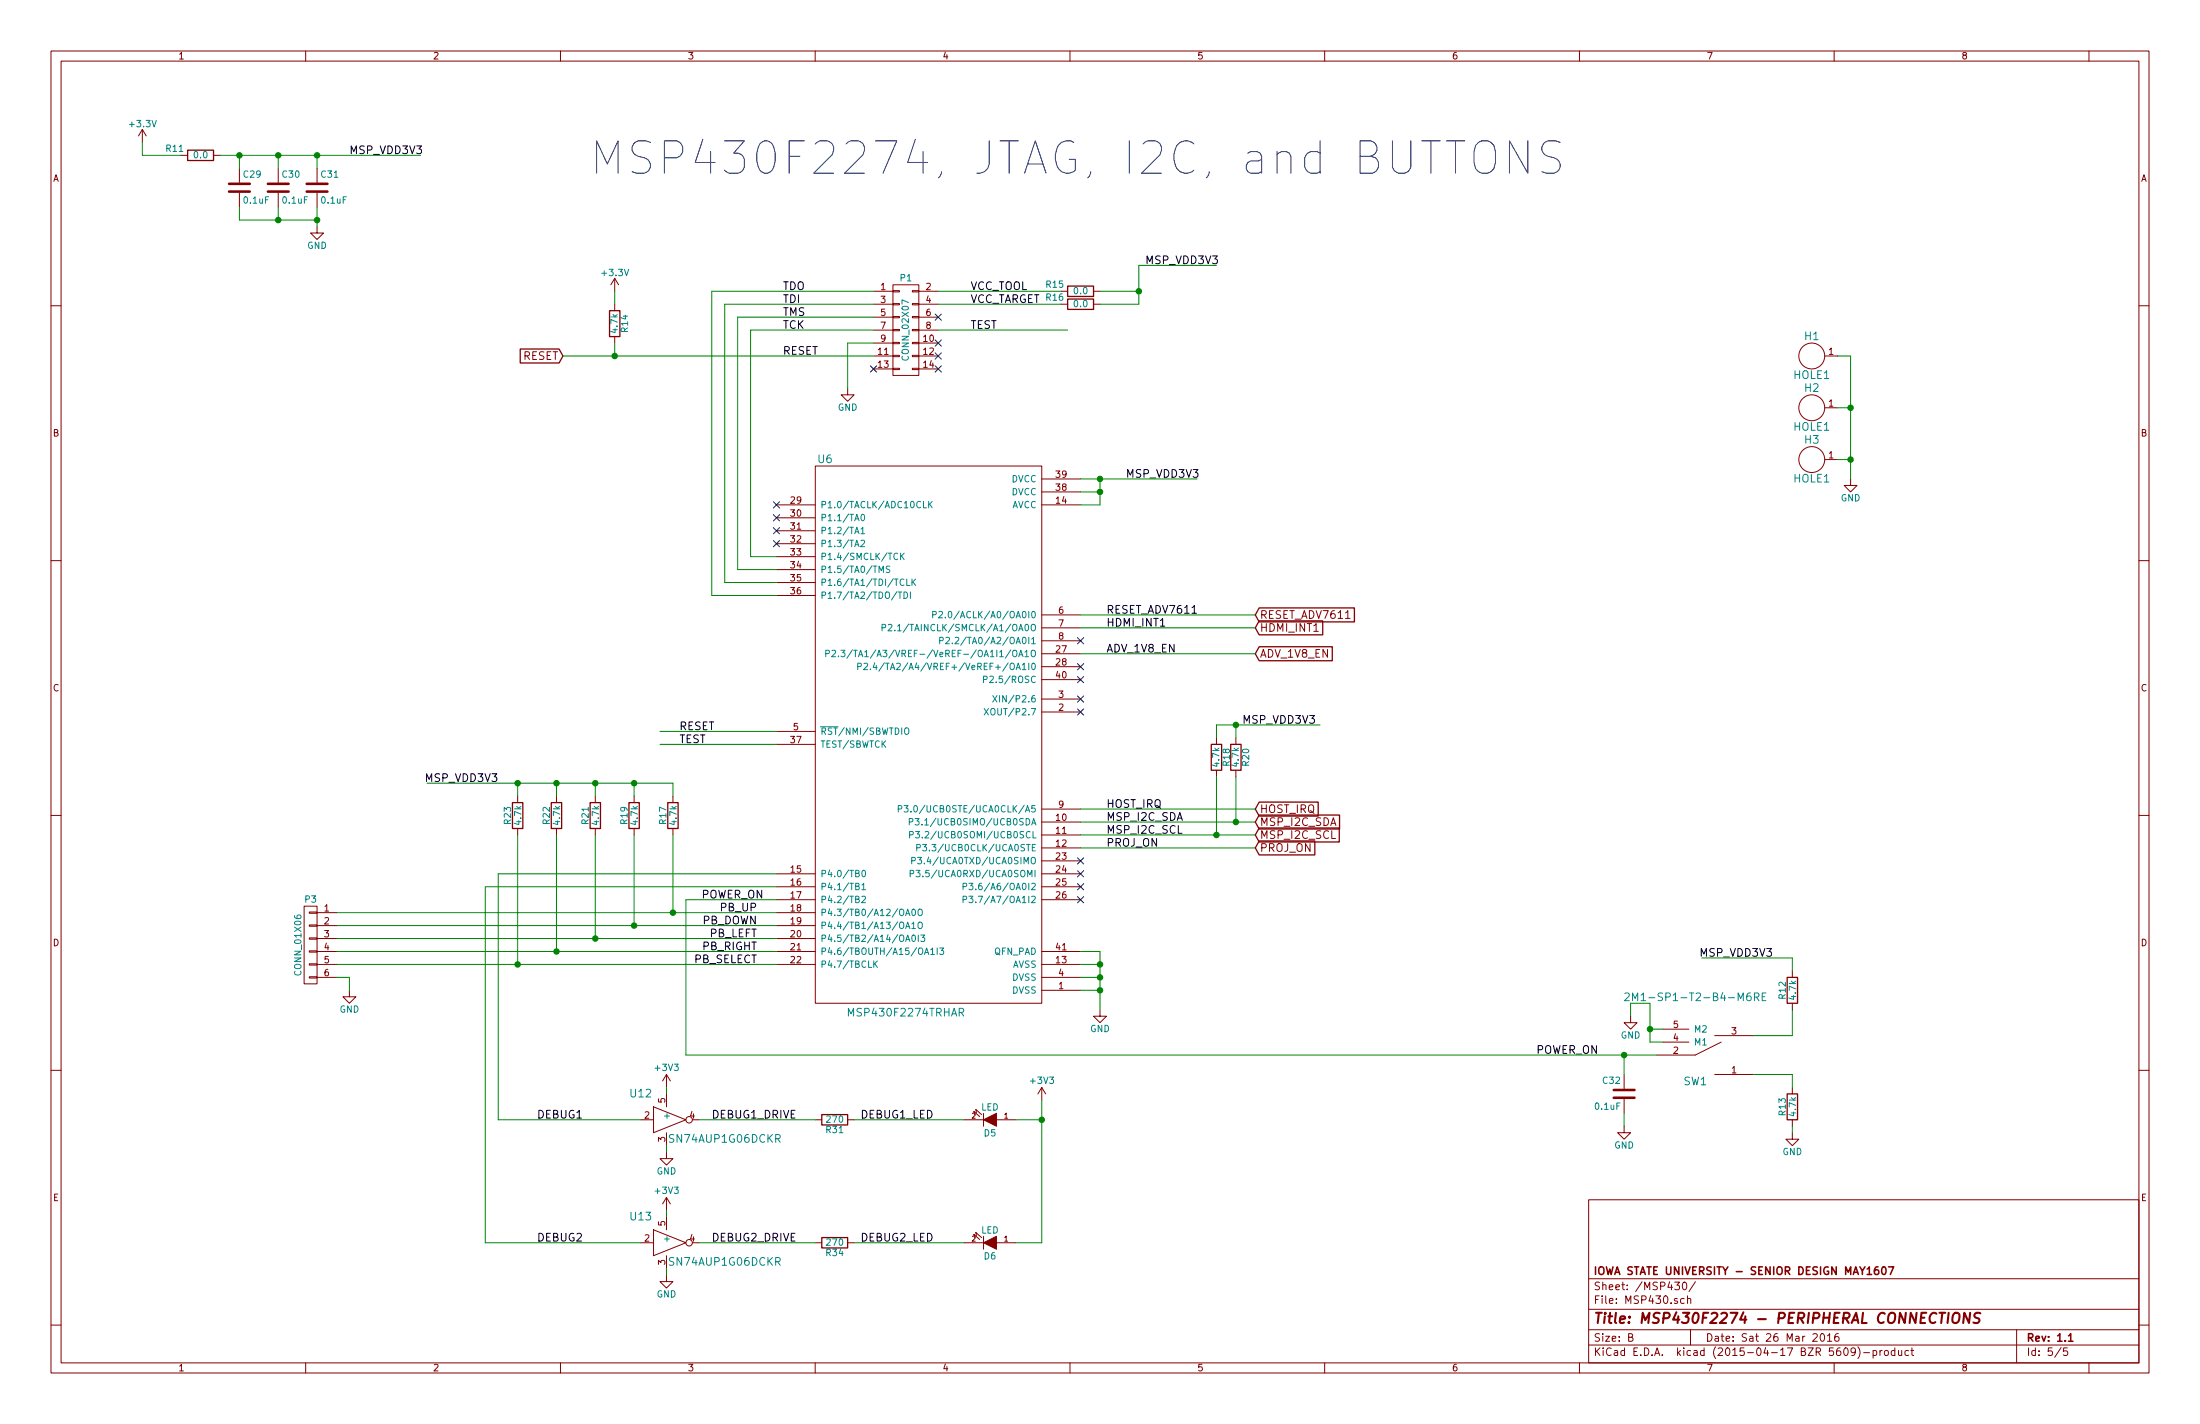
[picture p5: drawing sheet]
EESchema Schematic File Version 2
LIBS:power
LIBS:device
LIBS:transistors
LIBS:conn
LIBS:linear
LIBS:regul
LIBS:74xx
LIBS:cmos4000
LIBS:adc-dac
LIBS:memory
LIBS:xilinx
LIBS:special
LIBS:microcontrollers
LIBS:dsp
LIBS:microchip
LIBS:analog_switches
LIBS:motorola
LIBS:texas
LIBS:intel
LIBS:audio
LIBS:interface
LIBS:digital-audio
LIBS:philips
LIBS:display
LIBS:cypress
LIBS:siliconi
LIBS:opto
LIBS:atmel
LIBS:contrib
LIBS:valves
LIBS:hdmi
LIBS:ADV7611
LIBS:wolfson
LIBS:usb3_micro_ab
LIBS:usb3_esd_son50-10
LIBS:trs_jack
LIBS:tp
LIBS:ti
LIBS:switch
LIBS:supply
LIBS:silabs
LIBS:sharebrained
LIBS:sd
LIBS:samtec
LIBS:rf_lna
LIBS:regulator
LIBS:r_sense
LIBS:passive
LIBS:osc
LIBS:on_semi
LIBS:on_cat24c256
LIBS:nxp_micro
LIBS:noritake
LIBS:newhaven
LIBS:mosfet
LIBS:molex
LIBS:minicircuits
LIBS:microphone
LIBS:ltc
LIBS:lcd_kingtech
LIBS:io_expander
LIBS:hole
LIBS:hirose
LIBS:header
LIBS:hackrf_expansion
LIBS:freescale_mcu
LIBS:fiducial
LIBS:epcos_dcc6c
LIBS:epcos
LIBS:diode
LIBS:ddr2_sdram_sodimm
LIBS:crystal
LIBS:conn_rj
LIBS:conn_rf
LIBS:conn_power
LIBS:ck
LIBS:beaglebone_black
LIBS:battery
LIBS:analog_devices
LIBS:altera
LIBS:74lvc
LIBS:tps2061
LIBS:xtal
LIBS:tpd4S010
LIBS:QTH-030-02-L-DA
LIBS:rpack
LIBS:pwr
LIBS:embedded-microcontrollers
LIBS:msp430f2274
LIBS:logic
LIBS:connectors
LIBS:tps62260
LIBS:HDMI2RGB-cache
EELAYER 25 0
EELAYER END
$Descr B 17000 11000
encoding utf-8
Sheet 5 5
Title "MSP430F2274 - PERIPHERAL CONNECTIONS"
Date "Sat 26 Mar 2016"
Rev "1.1"
Comp "IOWA STATE UNIVERSITY - SENIOR DESIGN MAY1607"
Comment1 ""
Comment2 ""
Comment3 ""
Comment4 ""
$EndDescr
$Comp
L CONN_02X07 P1
U 1 1
P 7000 2550
F 0 "P1" H 7000 2950 50  0000 C CNN
F 1 "CONN_02X07" V 7000 2550 50  0000 C CNN
F 2 "Connect:IDC_Header_Straight_14pins" H 7000 1350 60  0001 C CNN
F 3 "" H 7000 1350 60  0000 C CNN
	1    7000 2550
	1    0    0    -1  
$EndComp
$Comp
L R R14
U 1 1
P 4750 2500
F 0 "R14" V 4830 2500 50  0000 C CNN
F 1 "4.7k" V 4750 2500 50  0000 C CNN
F 2 "Resistors_SMD:R_0402" V 4680 2500 30  0001 C CNN
F 3 "" H 4750 2500 30  0000 C CNN
F 4 "ERJ-2GEJ472X" H 4750 2500 60  0001 C CNN "Part #"
F 5 "0.1" H 4750 2500 60  0001 C CNN "Cost"
F 6 "http://www.digikey.com/product-detail/en/panasonic-electronic-components/ERJ-2GEJ472X/P4.7KJCT-ND/147025" H 4750 2500 60  0001 C CNN "Link"
F 7 "Digikey" H 4750 2500 60  0001 C CNN "Supplier"
	1    4750 2500
	1    0    0    -1  
$EndComp
Text GLabel 4350 2750 0    60   Input ~ 0
RESET
$Comp
L +3.3V #PWR045
U 1 1
P 4750 2250
F 0 "#PWR045" H 4750 2100 50  0001 C CNN
F 1 "+3.3V" H 4750 2390 50  0000 C CNN
F 2 "" H 4750 2250 60  0000 C CNN
F 3 "" H 4750 2250 60  0000 C CNN
	1    4750 2250
	1    0    0    -1  
$EndComp
Text Label 6050 2750 0    60   ~ 0
RESET
Text Label 6050 2250 0    60   ~ 0
TDO
Text Label 6050 2350 0    60   ~ 0
TDI
Text Label 6050 2450 0    60   ~ 0
TMS
Text Label 6050 2550 0    60   ~ 0
TCK
$Comp
L R R15
U 1 1
P 8350 2250
F 0 "R15" V 8300 2050 50  0000 C CNN
F 1 "0.0" V 8350 2250 50  0000 C CNN
F 2 "Resistors_SMD:R_0402" V 8280 2250 30  0001 C CNN
F 3 "" H 8350 2250 30  0000 C CNN
F 4 "CRCW06030000Z0EA" H 8350 2250 60  0001 C CNN "Part #"
F 5 "0.1" H 8350 2250 60  0001 C CNN "Cost"
F 6 "http://www.mouser.com/ProductDetail/Vishay-Dale/CRCW06030000Z0EA/?qs=sGAEpiMZZMu61qfTUdNhG2TmlP6XIPVRieH8x37lMMI%3d" H 8350 2250 60  0001 C CNN "Link"
F 7 "Mouser" H 8350 2250 60  0001 C CNN "Supplier"
	1    8350 2250
	0    1    1    0   
$EndComp
$Comp
L R R16
U 1 1
P 8350 2350
F 0 "R16" V 8300 2150 50  0000 C CNN
F 1 "0.0" V 8350 2350 50  0000 C CNN
F 2 "Resistors_SMD:R_0402" V 8280 2350 30  0001 C CNN
F 3 "" H 8350 2350 30  0000 C CNN
F 4 "CRCW06030000Z0EA" H 8350 2350 60  0001 C CNN "Part #"
F 5 "0.1" H 8350 2350 60  0001 C CNN "Cost"
F 6 "http://www.mouser.com/ProductDetail/Vishay-Dale/CRCW06030000Z0EA/?qs=sGAEpiMZZMu61qfTUdNhG2TmlP6XIPVRieH8x37lMMI%3d" H 8350 2350 60  0001 C CNN "Link"
F 7 "Mouser" H 8350 2350 60  0001 C CNN "Supplier"
	1    8350 2350
	0    1    1    0   
$EndComp
Text Label 7500 2250 0    60   ~ 0
VCC_TOOL
Text Label 7500 2350 0    60   ~ 0
VCC_TARGET
Text Label 7500 2550 0    60   ~ 0
TEST
NoConn ~ 6750 2850
NoConn ~ 7250 2850
NoConn ~ 7250 2750
NoConn ~ 7250 2450
NoConn ~ 7250 2650
$Comp
L GND #PWR046
U 1 1
P 6550 3000
F 0 "#PWR046" H 6550 2750 50  0001 C CNN
F 1 "GND" H 6550 2850 50  0000 C CNN
F 2 "" H 6550 3000 60  0000 C CNN
F 3 "" H 6550 3000 60  0000 C CNN
	1    6550 3000
	1    0    0    -1  
$EndComp
Text GLabel 9700 6350 2    60   Input ~ 0
MSP_I2C_SDA
Text GLabel 9700 6450 2    60   Input ~ 0
MSP_I2C_SCL
Text GLabel 9700 4750 2    60   Input ~ 0
RESET_ADV7611
Text GLabel 9700 4850 2    60   Input ~ 0
HDMI_INT1
Text GLabel 9700 5050 2    60   Input ~ 0
ADV_1V8_EN
Text GLabel 9700 6250 2    60   Input ~ 0
HOST_IRQ
Text GLabel 9700 6550 2    60   Input ~ 0
PROJ_ON
$Comp
L MSP430F2274TRHAR U6
U 1 1
P 6300 3600
F 0 "U6" H 6375 3650 60  0000 C CNN
F 1 "MSP430F2274TRHAR" H 7000 -625 60  0000 C CNN
F 2 "Housings_DFN_QFN:QFN-40-1EP_6x6mm_Pitch0.5mm" H 6300 3600 60  0001 C CNN
F 3 "" H 6300 3600 60  0000 C CNN
F 4 "MSP430F2274TRHAT" H 6300 3600 60  0001 C CNN "Part #"
F 5 "6.48" H 6300 3600 60  0001 C CNN "Cost"
F 6 "http://www.mouser.com/ProductDetail/Texas-Instruments/MSP430F2274TRHAT/?qs=sGAEpiMZZMsp%252bcahb6g%252bW2X2XUDb8dT1L0nI2hcddmM%3d" H 6300 3600 60  0001 C CNN "Link"
F 7 "Mouser" H 6300 3600 60  0001 C CNN "Supplier"
	1    6300 3600
	1    0    0    -1  
$EndComp
Text Label 5250 5650 0    60   ~ 0
RESET
Text Label 5250 5750 0    60   ~ 0
TEST
$Comp
L R R20
U 1 1
P 9550 5850
F 0 "R20" V 9630 5850 50  0000 C CNN
F 1 "4.7k" V 9550 5850 50  0000 C CNN
F 2 "Resistors_SMD:R_0402" V 9480 5850 30  0001 C CNN
F 3 "" H 9550 5850 30  0000 C CNN
F 4 "ERJ-2GEJ472X" H 9550 5850 60  0001 C CNN "Part #"
F 5 "0.1" H 9550 5850 60  0001 C CNN "Cost"
F 6 "http://www.digikey.com/product-detail/en/panasonic-electronic-components/ERJ-2GEJ472X/P4.7KJCT-ND/147025" H 9550 5850 60  0001 C CNN "Link"
F 7 "Digikey" H 9550 5850 60  0001 C CNN "Supplier"
	1    9550 5850
	1    0    0    -1  
$EndComp
$Comp
L R R18
U 1 1
P 9400 5850
F 0 "R18" V 9480 5850 50  0000 C CNN
F 1 "4.7k" V 9400 5850 50  0000 C CNN
F 2 "Resistors_SMD:R_0402" V 9330 5850 30  0001 C CNN
F 3 "" H 9400 5850 30  0000 C CNN
F 4 "ERJ-2GEJ472X" H 9400 5850 60  0001 C CNN "Part #"
F 5 "0.1" H 9400 5850 60  0001 C CNN "Cost"
F 6 "http://www.digikey.com/product-detail/en/panasonic-electronic-components/ERJ-2GEJ472X/P4.7KJCT-ND/147025" H 9400 5850 60  0001 C CNN "Link"
F 7 "Digikey" H 9400 5850 60  0001 C CNN "Supplier"
	1    9400 5850
	1    0    0    -1  
$EndComp
Text Label 8550 6350 0    60   ~ 0
MSP_I2C_SDA
Text Label 8550 6450 0    60   ~ 0
MSP_I2C_SCL
Text Label 8550 4750 0    60   ~ 0
RESET_ADV7611
Text Label 8550 4850 0    60   ~ 0
HDMI_INT1
Text Label 8550 5050 0    60   ~ 0
ADV_1V8_EN
$Comp
L GND #PWR047
U 1 1
P 8500 7800
F 0 "#PWR047" H 8500 7550 50  0001 C CNN
F 1 "GND" H 8500 7650 50  0000 C CNN
F 2 "" H 8500 7800 60  0000 C CNN
F 3 "" H 8500 7800 60  0000 C CNN
	1    8500 7800
	1    0    0    -1  
$EndComp
$Comp
L +3.3V #PWR048
U 1 1
P 1100 1100
F 0 "#PWR048" H 1100 950 50  0001 C CNN
F 1 "+3.3V" H 1100 1240 50  0000 C CNN
F 2 "" H 1100 1100 60  0000 C CNN
F 3 "" H 1100 1100 60  0000 C CNN
	1    1100 1100
	1    0    0    -1  
$EndComp
$Comp
L C C29
U 1 1
P 1850 1450
F 0 "C29" H 1875 1550 50  0000 L CNN
F 1 "0.1uF" H 1875 1350 50  0000 L CNN
F 2 "Capacitors_SMD:C_0402" H 1888 1300 30  0001 C CNN
F 3 "" H 1850 1450 60  0000 C CNN
F 4 "0402YD104KAT2A" H 1850 1450 60  0001 C CNN "Part #"
F 5 "0.1" H 1850 1450 60  0001 C CNN "Cost"
F 6 "http://www.mouser.com/ProductDetail/AVX/0402YD104KAT2A/?qs=sGAEpiMZZMs0AnBnWHyRQOGP6fEKn1FCc5icYNsTrcI%3d" H 1850 1450 60  0001 C CNN "Link"
F 7 "Mouser" H 1850 1450 60  0001 C CNN "Supplier"
	1    1850 1450
	1    0    0    -1  
$EndComp
$Comp
L C C30
U 1 1
P 2150 1450
F 0 "C30" H 2175 1550 50  0000 L CNN
F 1 "0.1uF" H 2175 1350 50  0000 L CNN
F 2 "Capacitors_SMD:C_0402" H 2188 1300 30  0001 C CNN
F 3 "" H 2150 1450 60  0000 C CNN
F 4 "0402YD104KAT2A" H 2150 1450 60  0001 C CNN "Part #"
F 5 "0.1" H 2150 1450 60  0001 C CNN "Cost"
F 6 "http://www.mouser.com/ProductDetail/AVX/0402YD104KAT2A/?qs=sGAEpiMZZMs0AnBnWHyRQOGP6fEKn1FCc5icYNsTrcI%3d" H 2150 1450 60  0001 C CNN "Link"
F 7 "Mouser" H 2150 1450 60  0001 C CNN "Supplier"
	1    2150 1450
	1    0    0    -1  
$EndComp
$Comp
L C C31
U 1 1
P 2450 1450
F 0 "C31" H 2475 1550 50  0000 L CNN
F 1 "0.1uF" H 2475 1350 50  0000 L CNN
F 2 "Capacitors_SMD:C_0402" H 2488 1300 30  0001 C CNN
F 3 "" H 2450 1450 60  0000 C CNN
F 4 "0402YD104KAT2A" H 2450 1450 60  0001 C CNN "Part #"
F 5 "0.1" H 2450 1450 60  0001 C CNN "Cost"
F 6 "http://www.mouser.com/ProductDetail/AVX/0402YD104KAT2A/?qs=sGAEpiMZZMs0AnBnWHyRQOGP6fEKn1FCc5icYNsTrcI%3d" H 2450 1450 60  0001 C CNN "Link"
F 7 "Mouser" H 2450 1450 60  0001 C CNN "Supplier"
	1    2450 1450
	1    0    0    -1  
$EndComp
$Comp
L R R11
U 1 1
P 1550 1200
F 0 "R11" V 1500 1000 50  0000 C CNN
F 1 "0.0" V 1550 1200 50  0000 C CNN
F 2 "Resistors_SMD:R_0402" V 1480 1200 30  0001 C CNN
F 3 "" H 1550 1200 30  0000 C CNN
F 4 "CRCW06030000Z0EA" H 1550 1200 60  0001 C CNN "Part #"
F 5 "0.1" H 1550 1200 60  0001 C CNN "Cost"
F 6 "http://www.mouser.com/ProductDetail/Vishay-Dale/CRCW06030000Z0EA/?qs=sGAEpiMZZMu61qfTUdNhG2TmlP6XIPVRieH8x37lMMI%3d" H 1550 1200 60  0001 C CNN "Link"
F 7 "Mouser" H 1550 1200 60  0001 C CNN "Supplier"
	1    1550 1200
	0    1    1    0   
$EndComp
$Comp
L GND #PWR049
U 1 1
P 2450 1750
F 0 "#PWR049" H 2450 1500 50  0001 C CNN
F 1 "GND" H 2450 1600 50  0000 C CNN
F 2 "" H 2450 1750 60  0000 C CNN
F 3 "" H 2450 1750 60  0000 C CNN
	1    2450 1750
	1    0    0    -1  
$EndComp
Text Label 2700 1200 0    60   ~ 0
MSP_VDD3V3
Text Label 8850 2050 0    60   ~ 0
MSP_VDD3V3
Text Label 8700 3700 0    60   ~ 0
MSP_VDD3V3
$Comp
L R R17
U 1 1
P 5200 6300
F 0 "R17" V 5280 6300 50  0000 C CNN
F 1 "4.7k" V 5200 6300 50  0000 C CNN
F 2 "Resistors_SMD:R_0402" V 5130 6300 30  0001 C CNN
F 3 "" H 5200 6300 30  0000 C CNN
F 4 "ERJ-2GEJ472X" H 5200 6300 60  0001 C CNN "Part #"
F 5 "0.1" H 5200 6300 60  0001 C CNN "Cost"
F 6 "http://www.digikey.com/product-detail/en/panasonic-electronic-components/ERJ-2GEJ472X/P4.7KJCT-ND/147025" H 5200 6300 60  0001 C CNN "Link"
F 7 "Digikey" H 5200 6300 60  0001 C CNN "Supplier"
	1    5200 6300
	-1   0    0    -1  
$EndComp
$Comp
L R R19
U 1 1
P 4900 6300
F 0 "R19" V 4980 6300 50  0000 C CNN
F 1 "4.7k" V 4900 6300 50  0000 C CNN
F 2 "Resistors_SMD:R_0402" V 4830 6300 30  0001 C CNN
F 3 "" H 4900 6300 30  0000 C CNN
F 4 "ERJ-2GEJ472X" H 4900 6300 60  0001 C CNN "Part #"
F 5 "0.1" H 4900 6300 60  0001 C CNN "Cost"
F 6 "http://www.digikey.com/product-detail/en/panasonic-electronic-components/ERJ-2GEJ472X/P4.7KJCT-ND/147025" H 4900 6300 60  0001 C CNN "Link"
F 7 "Digikey" H 4900 6300 60  0001 C CNN "Supplier"
	1    4900 6300
	-1   0    0    -1  
$EndComp
$Comp
L R R21
U 1 1
P 4600 6300
F 0 "R21" V 4680 6300 50  0000 C CNN
F 1 "4.7k" V 4600 6300 50  0000 C CNN
F 2 "Resistors_SMD:R_0402" V 4530 6300 30  0001 C CNN
F 3 "" H 4600 6300 30  0000 C CNN
F 4 "ERJ-2GEJ472X" H 4600 6300 60  0001 C CNN "Part #"
F 5 "0.1" H 4600 6300 60  0001 C CNN "Cost"
F 6 "http://www.digikey.com/product-detail/en/panasonic-electronic-components/ERJ-2GEJ472X/P4.7KJCT-ND/147025" H 4600 6300 60  0001 C CNN "Link"
F 7 "Digikey" H 4600 6300 60  0001 C CNN "Supplier"
	1    4600 6300
	-1   0    0    -1  
$EndComp
$Comp
L R R23
U 1 1
P 4000 6300
F 0 "R23" V 4080 6300 50  0000 C CNN
F 1 "4.7k" V 4000 6300 50  0000 C CNN
F 2 "Resistors_SMD:R_0402" V 3930 6300 30  0001 C CNN
F 3 "" H 4000 6300 30  0000 C CNN
F 4 "ERJ-2GEJ472X" H 4000 6300 60  0001 C CNN "Part #"
F 5 "0.1" H 4000 6300 60  0001 C CNN "Cost"
F 6 "http://www.digikey.com/product-detail/en/panasonic-electronic-components/ERJ-2GEJ472X/P4.7KJCT-ND/147025" H 4000 6300 60  0001 C CNN "Link"
F 7 "Digikey" H 4000 6300 60  0001 C CNN "Supplier"
	1    4000 6300
	-1   0    0    -1  
$EndComp
$Comp
L R R22
U 1 1
P 4300 6300
F 0 "R22" V 4380 6300 50  0000 C CNN
F 1 "4.7k" V 4300 6300 50  0000 C CNN
F 2 "Resistors_SMD:R_0402" V 4230 6300 30  0001 C CNN
F 3 "" H 4300 6300 30  0000 C CNN
F 4 "ERJ-2GEJ472X" H 4300 6300 60  0001 C CNN "Part #"
F 5 "0.1" H 4300 6300 60  0001 C CNN "Cost"
F 6 "http://www.digikey.com/product-detail/en/panasonic-electronic-components/ERJ-2GEJ472X/P4.7KJCT-ND/147025" H 4300 6300 60  0001 C CNN "Link"
F 7 "Digikey" H 4300 6300 60  0001 C CNN "Supplier"
	1    4300 6300
	-1   0    0    -1  
$EndComp
Text Label 3850 6050 2    60   ~ 0
MSP_VDD3V3
Text Label 5850 7050 2    60   ~ 0
PB_UP
Text Label 5850 7150 2    60   ~ 0
PB_DOWN
Text Label 5850 7250 2    60   ~ 0
PB_LEFT
Text Label 5850 7350 2    60   ~ 0
PB_RIGHT
Text Label 5850 7450 2    60   ~ 0
PB_SELECT
$Comp
L 2M1-SP1-T2-B4-M6RE SW1
U 1 1
P 13250 8150
F 0 "SW1" H 13100 8350 60  0000 C CNN
F 1 "2M1-SP1-T2-B4-M6RE" H 13100 7700 60  0000 C CNN
F 2 "misc:2M1-SP1-T2-B4-M6RE" H 13300 8150 60  0001 C CNN
F 3 "" H 13300 8150 60  0000 C CNN
F 4 "2M1-SP1-T2-B4-M6RE" H 13200 8450 60  0001 C CNN "Part #"
	1    13250 8150
	1    0    0    1   
$EndComp
$Comp
L R R12
U 1 1
P 13850 7650
F 0 "R12" V 13930 7650 50  0000 C CNN
F 1 "4.7k" V 13850 7650 50  0000 C CNN
F 2 "Resistors_SMD:R_0402" V 13780 7650 30  0001 C CNN
F 3 "" H 13850 7650 30  0000 C CNN
F 4 "ERJ-2GEJ472X" H 13850 7650 60  0001 C CNN "Part #"
F 5 "0.1" H 13850 7650 60  0001 C CNN "Cost"
F 6 "http://www.digikey.com/product-detail/en/panasonic-electronic-components/ERJ-2GEJ472X/P4.7KJCT-ND/147025" H 13850 7650 60  0001 C CNN "Link"
F 7 "Digikey" H 13850 7650 60  0001 C CNN "Supplier"
	1    13850 7650
	-1   0    0    -1  
$EndComp
$Comp
L R R13
U 1 1
P 13850 8550
F 0 "R13" V 13930 8550 50  0000 C CNN
F 1 "4.7k" V 13850 8550 50  0000 C CNN
F 2 "Resistors_SMD:R_0402" V 13780 8550 30  0001 C CNN
F 3 "" H 13850 8550 30  0000 C CNN
F 4 "ERJ-2GEJ472X" H 13850 8550 60  0001 C CNN "Part #"
F 5 "0.1" H 13850 8550 60  0001 C CNN "Cost"
F 6 "http://www.digikey.com/product-detail/en/panasonic-electronic-components/ERJ-2GEJ472X/P4.7KJCT-ND/147025" H 13850 8550 60  0001 C CNN "Link"
F 7 "Digikey" H 13850 8550 60  0001 C CNN "Supplier"
	1    13850 8550
	-1   0    0    -1  
$EndComp
$Comp
L C C32
U 1 1
P 12550 8450
F 0 "C32" H 12575 8550 50  0000 L CNN
F 1 "0.1uF" H 12575 8350 50  0000 L CNN
F 2 "Capacitors_SMD:C_0402" H 12588 8300 30  0001 C CNN
F 3 "" H 12550 8450 60  0000 C CNN
F 4 "0402YD104KAT2A" H 12550 8450 60  0001 C CNN "Part #"
F 5 "0.1" H 12550 8450 60  0001 C CNN "Cost"
F 6 "http://www.mouser.com/ProductDetail/AVX/0402YD104KAT2A/?qs=sGAEpiMZZMs0AnBnWHyRQOGP6fEKn1FCc5icYNsTrcI%3d" H 12550 8450 60  0001 C CNN "Link"
F 7 "Mouser" H 12550 8450 60  0001 C CNN "Supplier"
	1    12550 8450
	-1   0    0    -1  
$EndComp
Text Label 12350 8150 2    60   ~ 0
POWER_ON
$Comp
L HOLE1 H1
U 1 1
P 14000 2750
F 0 "H1" H 14000 2900 60  0000 C CNN
F 1 "HOLE1" H 14000 2600 60  0000 C CNN
F 2 "Mounting_Holes:MountingHole_4.3mm_M4_Pad" H 14000 2750 60  0001 C CNN
F 3 "" H 14000 2750 60  0000 C CNN
	1    14000 2750
	1    0    0    -1  
$EndComp
$Comp
L HOLE1 H2
U 1 1
P 14000 3150
F 0 "H2" H 14000 3300 60  0000 C CNN
F 1 "HOLE1" H 14000 3000 60  0000 C CNN
F 2 "Mounting_Holes:MountingHole_4.3mm_M4_Pad" H 14000 3150 60  0001 C CNN
F 3 "" H 14000 3150 60  0000 C CNN
	1    14000 3150
	1    0    0    -1  
$EndComp
$Comp
L HOLE1 H3
U 1 1
P 14000 3550
F 0 "H3" H 14000 3700 60  0000 C CNN
F 1 "HOLE1" H 14000 3400 60  0000 C CNN
F 2 "Mounting_Holes:MountingHole_4.3mm_M4_Pad" H 14000 3550 60  0001 C CNN
F 3 "" H 14000 3550 60  0000 C CNN
	1    14000 3550
	1    0    0    -1  
$EndComp
$Comp
L GND #PWR050
U 1 1
P 14300 3700
F 0 "#PWR050" H 14300 3450 50  0001 C CNN
F 1 "GND" H 14300 3550 50  0000 C CNN
F 2 "" H 14300 3700 60  0000 C CNN
F 3 "" H 14300 3700 60  0000 C CNN
	1    14300 3700
	1    0    0    -1  
$EndComp
$Comp
L GND #PWR051
U 1 1
P 13850 8750
F 0 "#PWR051" H 13850 8500 50  0001 C CNN
F 1 "GND" H 13850 8600 50  0000 C CNN
F 2 "" H 13850 8750 60  0000 C CNN
F 3 "" H 13850 8750 60  0000 C CNN
	1    13850 8750
	-1   0    0    -1  
$EndComp
$Comp
L GND #PWR052
U 1 1
P 12550 8700
F 0 "#PWR052" H 12550 8450 50  0001 C CNN
F 1 "GND" H 12550 8550 50  0000 C CNN
F 2 "" H 12550 8700 60  0000 C CNN
F 3 "" H 12550 8700 60  0000 C CNN
	1    12550 8700
	-1   0    0    -1  
$EndComp
Text Label 13700 7400 2    60   ~ 0
MSP_VDD3V3
$Comp
L GND #PWR053
U 1 1
P 12600 7850
F 0 "#PWR053" H 12600 7600 50  0001 C CNN
F 1 "GND" H 12600 7700 50  0000 C CNN
F 2 "" H 12600 7850 60  0000 C CNN
F 3 "" H 12600 7850 60  0000 C CNN
	1    12600 7850
	-1   0    0    -1  
$EndComp
Text Label 9600 5600 0    60   ~ 0
MSP_VDD3V3
$Comp
L SN74AUP1G06DCKR U12
U 1 1
P 5050 8650
F 0 "U12" H 4950 8850 60  0000 C CNN
F 1 "SN74AUP1G06DCKR" H 5600 8500 60  0000 C CNN
F 2 "TO_SOT_Packages_SMD:SC-70-5" H 5050 8650 60  0001 C CNN
F 3 "" H 5050 8650 60  0000 C CNN
F 4 "SN74AUP1G06DCKR" H 5050 8950 60  0001 C CNN "Part #"
	1    5050 8650
	1    0    0    -1  
$EndComp
$Comp
L +3V3 #PWR054
U 1 1
P 5150 8400
F 0 "#PWR054" H 5150 8250 50  0001 C CNN
F 1 "+3V3" H 5150 8550 50  0000 C CNN
F 2 "" H 5150 8400 60  0000 C CNN
F 3 "" H 5150 8400 60  0000 C CNN
	1    5150 8400
	1    0    0    -1  
$EndComp
$Comp
L GND #PWR055
U 1 1
P 5150 8900
F 0 "#PWR055" H 5150 8650 50  0001 C CNN
F 1 "GND" H 5150 8750 50  0000 C CNN
F 2 "" H 5150 8900 60  0000 C CNN
F 3 "" H 5150 8900 60  0000 C CNN
	1    5150 8900
	1    0    0    -1  
$EndComp
$Comp
L R R31
U 1 1
P 6450 8650
F 0 "R31" V 6530 8650 50  0000 C CNN
F 1 "270" V 6450 8650 50  0000 C CNN
F 2 "Resistors_SMD:R_0402" V 6380 8650 30  0001 C CNN
F 3 "" H 6450 8650 30  0000 C CNN
F 4 "CRCW0402270RFKED" H 6450 8650 60  0001 C CNN "Part #"
F 5 ".1" H 6450 8650 60  0001 C CNN "Cost"
F 6 "http://www.mouser.com/ProductDetail/Vishay-Dale/CRCW0402270RFKED/?qs=sGAEpiMZZMu61qfTUdNhG2DpbjADlD3GuhzzEOq29HM%3d" H 6450 8650 60  0001 C CNN "Link"
F 7 "Mouser" H 6450 8650 60  0001 C CNN "Supplier"
	1    6450 8650
	0    1    1    0   
$EndComp
$Comp
L LED D5
U 1 1
P 7650 8650
F 0 "D5" H 7650 8750 50  0000 C CNN
F 1 "LED" H 7650 8550 50  0000 C CNN
F 2 "Capacitors_SMD:C_0603" H 7650 8650 60  0001 C CNN
F 3 "" H 7650 8650 60  0000 C CNN
F 4 "LTST-C190KGKT" H 7650 8650 60  0001 C CNN "Part #"
F 5 "0.28" H 7650 8650 60  0001 C CNN "Cost"
F 6 "http://www.mouser.com/ProductDetail/Lite-On/LTST-C190KGKT/?qs=%2fha2pyFaduiY29h8to%252bb%2ff81Q8%2f7oLlEih%2fPGVqv870fp0kdSE6Z%252bg%3d%3d" H 7650 8650 60  0001 C CNN "Link"
F 7 "Mouser" H 7650 8650 60  0001 C CNN "Supplier"
	1    7650 8650
	-1   0    0    1   
$EndComp
Text Label 5500 8650 0    60   ~ 0
DEBUG1_DRIVE
Text Label 6650 8650 0    60   ~ 0
DEBUG1_LED
$Comp
L +3V3 #PWR056
U 1 1
P 8050 8500
F 0 "#PWR056" H 8050 8350 50  0001 C CNN
F 1 "+3V3" H 8050 8650 50  0000 C CNN
F 2 "" H 8050 8500 60  0000 C CNN
F 3 "" H 8050 8500 60  0000 C CNN
	1    8050 8500
	1    0    0    -1  
$EndComp
$Comp
L SN74AUP1G06DCKR U13
U 1 1
P 5050 9600
F 0 "U13" H 4950 9800 60  0000 C CNN
F 1 "SN74AUP1G06DCKR" H 5600 9450 60  0000 C CNN
F 2 "TO_SOT_Packages_SMD:SC-70-5" H 5050 9600 60  0001 C CNN
F 3 "" H 5050 9600 60  0000 C CNN
F 4 "SN74AUP1G06DCKR" H 5050 9900 60  0001 C CNN "Part #"
	1    5050 9600
	1    0    0    -1  
$EndComp
$Comp
L +3V3 #PWR057
U 1 1
P 5150 9350
F 0 "#PWR057" H 5150 9200 50  0001 C CNN
F 1 "+3V3" H 5150 9500 50  0000 C CNN
F 2 "" H 5150 9350 60  0000 C CNN
F 3 "" H 5150 9350 60  0000 C CNN
	1    5150 9350
	1    0    0    -1  
$EndComp
$Comp
L GND #PWR058
U 1 1
P 5150 9850
F 0 "#PWR058" H 5150 9600 50  0001 C CNN
F 1 "GND" H 5150 9700 50  0000 C CNN
F 2 "" H 5150 9850 60  0000 C CNN
F 3 "" H 5150 9850 60  0000 C CNN
	1    5150 9850
	1    0    0    -1  
$EndComp
$Comp
L R R34
U 1 1
P 6450 9600
F 0 "R34" V 6530 9600 50  0000 C CNN
F 1 "270" V 6450 9600 50  0000 C CNN
F 2 "Resistors_SMD:R_0402" V 6380 9600 30  0001 C CNN
F 3 "" H 6450 9600 30  0000 C CNN
F 4 "CRCW0402270RFKED" H 6450 9600 60  0001 C CNN "Part #"
F 5 ".1" H 6450 9600 60  0001 C CNN "Cost"
F 6 "http://www.mouser.com/ProductDetail/Vishay-Dale/CRCW0402270RFKED/?qs=sGAEpiMZZMu61qfTUdNhG2DpbjADlD3GuhzzEOq29HM%3d" H 6450 9600 60  0001 C CNN "Link"
F 7 "Mouser" H 6450 9600 60  0001 C CNN "Supplier"
	1    6450 9600
	0    1    1    0   
$EndComp
$Comp
L LED D6
U 1 1
P 7650 9600
F 0 "D6" H 7650 9700 50  0000 C CNN
F 1 "LED" H 7650 9500 50  0000 C CNN
F 2 "Capacitors_SMD:C_0603" H 7650 9600 60  0001 C CNN
F 3 "" H 7650 9600 60  0000 C CNN
F 4 "LTST-C190KGKT" H 7650 9600 60  0001 C CNN "Part #"
F 5 "0.28" H 7650 9600 60  0001 C CNN "Cost"
F 6 "http://www.mouser.com/ProductDetail/Lite-On/LTST-C190KGKT/?qs=%2fha2pyFaduiY29h8to%252bb%2ff81Q8%2f7oLlEih%2fPGVqv870fp0kdSE6Z%252bg%3d%3d" H 7650 9600 60  0001 C CNN "Link"
F 7 "Mouser" H 7650 9600 60  0001 C CNN "Supplier"
	1    7650 9600
	-1   0    0    1   
$EndComp
Text Label 5500 9600 0    60   ~ 0
DEBUG2_DRIVE
Text Label 6650 9600 0    60   ~ 0
DEBUG2_LED
Text Label 4150 8650 0    60   ~ 0
DEBUG1
Text Label 4150 9600 0    60   ~ 0
DEBUG2
Wire Wire Line
	4350 2750 6750 2750
Wire Wire Line
	4750 2750 4750 2650
Connection ~ 4750 2750
Wire Wire Line
	4750 2250 4750 2350
Wire Wire Line
	5500 2250 6750 2250
Wire Wire Line
	5600 2350 6750 2350
Wire Wire Line
	5700 2450 6750 2450
Wire Wire Line
	5800 2550 6750 2550
Wire Wire Line
	6750 2650 6550 2650
Wire Wire Line
	6550 2650 6550 3000
Wire Wire Line
	7250 2250 8200 2250
Wire Wire Line
	7250 2350 8200 2350
Wire Wire Line
	8500 2250 8800 2250
Wire Wire Line
	8800 2050 8800 2350
Wire Wire Line
	8800 2350 8500 2350
Connection ~ 8800 2250
Wire Wire Line
	7250 2550 8250 2550
Wire Wire Line
	5500 2250 5500 4600
Wire Wire Line
	5500 4600 6000 4600
Wire Wire Line
	6000 4500 5600 4500
Wire Wire Line
	5600 4500 5600 2350
Wire Wire Line
	5700 2450 5700 4400
Wire Wire Line
	5700 4400 6000 4400
Wire Wire Line
	6000 4300 5800 4300
Wire Wire Line
	5800 4300 5800 2550
Wire Wire Line
	5100 5650 6000 5650
Wire Wire Line
	6000 5750 5100 5750
Wire Wire Line
	8350 6350 9700 6350
Wire Wire Line
	8350 6450 9700 6450
Wire Wire Line
	9400 6000 9400 6450
Connection ~ 9400 6450
Wire Wire Line
	9550 6000 9550 6350
Connection ~ 9550 6350
Wire Wire Line
	9700 4750 8350 4750
Wire Wire Line
	8350 4850 9700 4850
Wire Wire Line
	9700 5050 8350 5050
Wire Wire Line
	8500 7350 8500 7800
Wire Wire Line
	8500 7350 8350 7350
Wire Wire Line
	8350 7450 8500 7450
Connection ~ 8500 7450
Wire Wire Line
	8350 7550 8500 7550
Connection ~ 8500 7550
Wire Wire Line
	8350 7650 8500 7650
Connection ~ 8500 7650
Wire Wire Line
	1850 1600 1850 1700
Wire Wire Line
	1100 1100 1100 1200
Wire Wire Line
	1100 1200 1400 1200
Wire Wire Line
	1700 1200 3250 1200
Wire Wire Line
	2450 1200 2450 1300
Wire Wire Line
	2150 1200 2150 1300
Connection ~ 2150 1200
Wire Wire Line
	1850 1200 1850 1300
Connection ~ 1850 1200
Wire Wire Line
	2450 1600 2450 1750
Wire Wire Line
	1850 1700 2450 1700
Connection ~ 2450 1700
Wire Wire Line
	2150 1600 2150 1700
Connection ~ 2150 1700
Connection ~ 2450 1200
Wire Wire Line
	8800 2050 9400 2050
Wire Wire Line
	8350 3700 9250 3700
Wire Wire Line
	8350 3800 8500 3800
Wire Wire Line
	8500 3700 8500 3900
Connection ~ 8500 3700
Wire Wire Line
	8500 3900 8350 3900
Connection ~ 8500 3800
Wire Wire Line
	2600 7050 6000 7050
Wire Wire Line
	5200 6450 5200 7050
Wire Wire Line
	2600 7150 6000 7150
Wire Wire Line
	4900 6450 4900 7150
Wire Wire Line
	2600 7250 6000 7250
Wire Wire Line
	4600 6450 4600 7250
Wire Wire Line
	2600 7350 6000 7350
Wire Wire Line
	4300 6450 4300 7350
Wire Wire Line
	2600 7450 6000 7450
Wire Wire Line
	4000 6450 4000 7450
Wire Wire Line
	3300 6050 5200 6050
Wire Wire Line
	5200 6050 5200 6150
Wire Wire Line
	4900 6150 4900 6050
Connection ~ 4900 6050
Wire Wire Line
	4600 6150 4600 6050
Connection ~ 4600 6050
Wire Wire Line
	4300 6050 4300 6150
Connection ~ 4300 6050
Wire Wire Line
	4000 6150 4000 6050
Connection ~ 4000 6050
Wire Wire Line
	13550 8300 13850 8300
Wire Wire Line
	13850 8300 13850 8400
Wire Wire Line
	13550 8000 13850 8000
Wire Wire Line
	13850 8000 13850 7800
Wire Wire Line
	5300 8150 12800 8150
Wire Wire Line
	12550 8150 12550 8300
Connection ~ 12550 8150
Wire Wire Line
	14200 2750 14300 2750
Wire Wire Line
	14300 2750 14300 3700
Wire Wire Line
	14300 3550 14200 3550
Wire Wire Line
	14200 3150 14300 3150
Connection ~ 14300 3150
Connection ~ 14300 3550
Wire Wire Line
	12550 8700 12550 8600
Wire Wire Line
	13850 8750 13850 8700
Wire Wire Line
	13850 7500 13850 7400
Wire Wire Line
	13850 7400 13150 7400
Wire Wire Line
	12750 8050 12850 8050
Wire Wire Line
	12750 7750 12750 8050
Wire Wire Line
	12750 7750 12600 7750
Wire Wire Line
	12600 7750 12600 7850
Wire Wire Line
	12850 7950 12750 7950
Connection ~ 12750 7950
Wire Wire Line
	9400 5600 10200 5600
Wire Wire Line
	5150 8400 5150 8450
Wire Wire Line
	5150 8900 5150 8850
Wire Wire Line
	6300 8650 5400 8650
Wire Wire Line
	6600 8650 7450 8650
Wire Wire Line
	8050 8650 7850 8650
Connection ~ 8050 8650
Wire Wire Line
	5150 9350 5150 9400
Wire Wire Line
	5150 9850 5150 9800
Wire Wire Line
	6300 9600 5400 9600
Wire Wire Line
	6600 9600 7450 9600
Wire Wire Line
	8050 9600 7850 9600
Wire Wire Line
	9400 5700 9400 5600
Connection ~ 9550 5600
Wire Wire Line
	9550 5700 9550 5600
Wire Wire Line
	3850 8650 4950 8650
Wire Wire Line
	3750 9600 4950 9600
Wire Wire Line
	8050 8500 8050 9600
Wire Wire Line
	3850 6750 3850 8650
Wire Wire Line
	3750 6850 3750 9600
Wire Wire Line
	6000 6750 3850 6750
Wire Wire Line
	6000 6850 3750 6850
Wire Wire Line
	8350 6250 9700 6250
Text Label 8550 6250 0    60   ~ 0
HOST_IRQ
Wire Wire Line
	8350 6550 9700 6550
Text Label 8550 6550 0    60   ~ 0
PROJ_ON
Wire Wire Line
	6000 6950 5300 6950
Text Label 5900 6950 2    60   ~ 0
POWER_ON
$Comp
L CONN_01X06 P3
U 1 1
P 2400 7300
F 0 "P3" H 2400 7650 50  0000 C CNN
F 1 "CONN_01X06" V 2500 7300 50  0000 C CNN
F 2 "Pin_Headers:Pin_Header_Straight_1x06" H 2400 7300 60  0001 C CNN
F 3 "" H 2400 7300 60  0000 C CNN
	1    2400 7300
	-1   0    0    -1  
$EndComp
Connection ~ 5200 7050
Connection ~ 4900 7150
Connection ~ 4600 7250
Connection ~ 4300 7350
Connection ~ 4000 7450
$Comp
L GND #PWR059
U 1 1
P 2700 7650
F 0 "#PWR059" H 2700 7400 50  0001 C CNN
F 1 "GND" H 2700 7500 50  0000 C CNN
F 2 "" H 2700 7650 60  0000 C CNN
F 3 "" H 2700 7650 60  0000 C CNN
	1    2700 7650
	1    0    0    -1  
$EndComp
Wire Wire Line
	2600 7550 2700 7550
Wire Wire Line
	2700 7550 2700 7650
NoConn ~ 6000 3900
NoConn ~ 6000 4000
NoConn ~ 6000 4100
NoConn ~ 6000 4200
NoConn ~ 8350 5150
NoConn ~ 8350 5250
NoConn ~ 8350 5400
NoConn ~ 8350 5500
NoConn ~ 8350 6650
NoConn ~ 8350 6750
NoConn ~ 8350 6850
NoConn ~ 8350 6950
Wire Wire Line
	5300 6950 5300 8150
NoConn ~ 8350 4950
Text Notes 4550 1350 0    250  ~ 0
MSP430F2274, JTAG, I2C, and BUTTONS
$EndSCHEMATC
